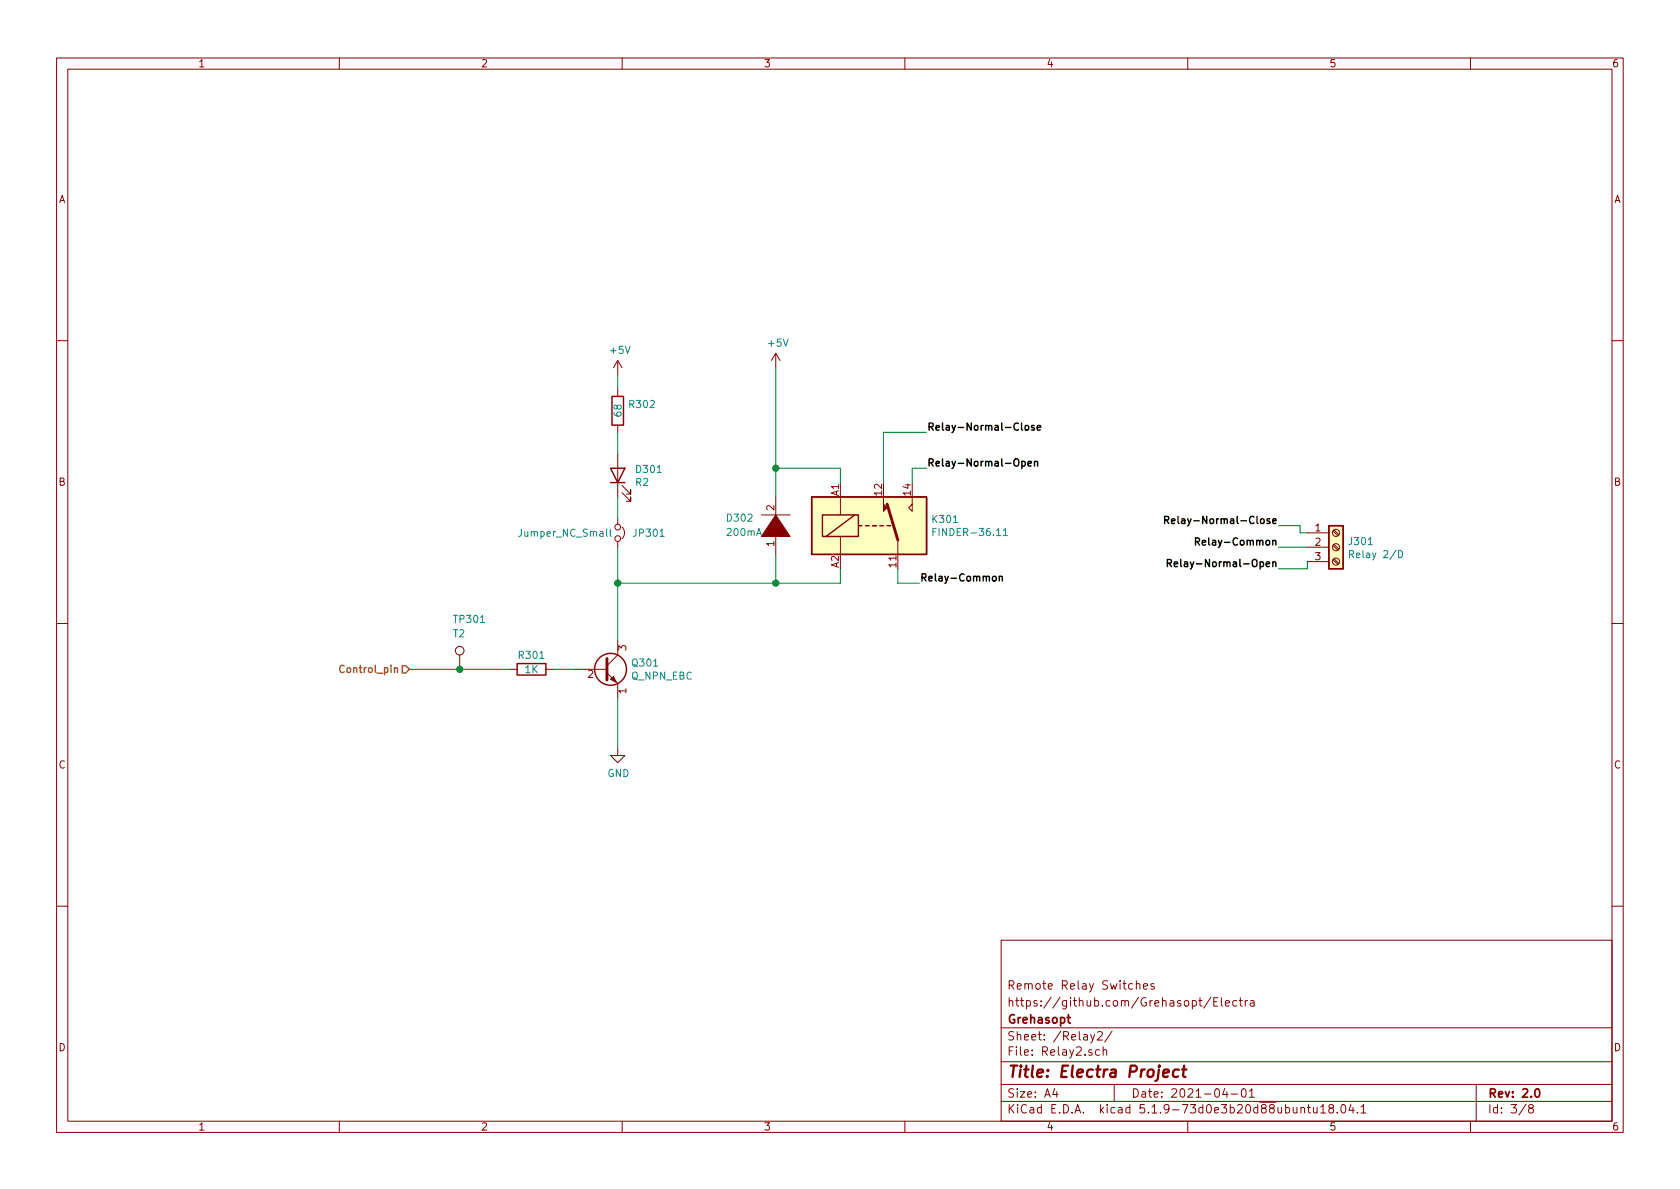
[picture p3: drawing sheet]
<svg xmlns="http://www.w3.org/2000/svg" width="297mm" height="210mm" viewBox="0 0 297 210" stroke-linecap="round" stroke-linejoin="round" font-family="sans-serif">
<g fill="none" stroke="#840000" stroke-width=".18">
<path d="M10 10.3h277v189.9h-277zM12 12.2h273v186.1h-273zM60 10.3v1.9M110 10.3v1.9M160 10.3v1.9M210 10.3v1.9M260 10.3v1.9M10 60.2h2M109.2 63.7v2.6M109.2 68.8v1.3M109.2 75.2v1.2M109.2 63.7l-.7 1.3"/>
<path d="M109.2 63.7l.8 1.3M137.2 62.5l-.8 1.2M137.2 62.5v2.5M137.2 62.5l.7 1.2M285 60.2h2M109.2 80.3v7.6M109.2 91.7v1M109.2 95.8v1M110 93.2a1.41 1.41 0 0 1 0 2M110 87.1l1.5 1.5v-.7v.7h-.8M110 85.8l1.5 1.6v-.8v.8h-.8M134.6 91.1h5.1"/>
<path d="M137.2 87.9v3.8M137.2 94.2v3.8M148.6 87.9v3.2M148.6 94.9v3.1M156.2 87.9v1.2M158.7 95.5v2.5M161.3 89.1v1.3l-.6-.6zM161.3 87.9v1.2M231.1 94.2h3.8M231.1 96.8h3.8M231.1 99.3h3.8M235.7 99l.9 .8"/>
<path d="M235.7 96.4l.9 .9M235.7 93.9l.9 .8M235.9 98.8l.8 .8M235.9 96.3l.8 .8M235.9 93.7l.8 .9M10 110.3h2M81.3 115.8v2.6M90.2 118.4h1.2M96.5 118.4h1.3M101.6 118.4h5.7M107.3 119l1.9 1.9v2.5M109.2 113.3v2.5l-1.9 1.9"/>
<path d="M285 110.3h2M109.2 132.3v1.3h1.3l-1.3 1.3-1.3-1.3h1.3M10 160.2h2M177 166.3h108v32h-108zM200.9 174.1l.1-.1a.37 .37 0 0 1 .5 .1v.8M200.9 173.4v1.5M202.2 174.4l.7-.1-.1-.3-.4-.1-.2 .2 .1 .7h.5M204 174l-.3-.1-.2 .2 .1 .3 .4 .1v.3h-.5M214.1 176.3l-1.3 2M214.6 177.1h.5M215.3 176.4h-.7v1.5h.7M216 176.4v1.3l.2 .2"/>
<path d="M216.7 177.4l.7-.1-.1-.3-.4-.1-.2 .2v.7h.6M218.7 177l-.5-.1-.2 .3v.6l.2 .1 .5-.1M219.1 176.9h.6M219.3 176.4v1.3l.4 .2M220.2 176.9v1M220.6 176.9l-.4 .3M221.1 177h.6v.9M221.7 177.3l-.5 .1a.29 .29 0 0 0-.2 .2 .29 .29 0 0 0 .2 .3l.5-.1M285 160.2h2M60 198.3v1.9M110 198.3v1.9M160 198.3v1.9"/>
<path d="M177 194.8h108M177 191.8h108M177 187.8h108M177 181.8h108M186.5 192.5l-.4 1h1M186.8 193v1M192.8 182.9l.4 1M193.5 182.9l-.4 1.4-.3 .1M194.1 182.6l.2-.2h.3l.2 .2 .1 .2-.9 1.1h.9M194.4 185.7l-.4-.1-.3 .3 .1 .6h.6M195 185.7l.3-.1 .3 .1 .1 .9M195 185.1v1.5"/>
<path d="M196.6 182.3l-1.3 2M197 191.8v3M210 198.3v1.9M216.6 192.5l-.4 1h.9M216.9 193v1M217.7 193.5h1.1M219.6 192.7l.4-.2a.94 .94 0 0 1 0 1.5 .82 .82 0 0 1-.4-1.3zM220.9 193l.4-.5v1.5M220.9 194h.9M230 196l.2-.2 .4 .1 .1 .9M230 195.8v1M231.2 195.8h.5"/>
<path d="M231.4 195.3v1.3l.3 .2M232.2 195.8l.1 .9 .4 .1 .2-.1M232.9 195.8v1M233.5 195.8l.4-.5v1.5M233.5 196.8h.9M235.2 196l-.3-.3 .2-.3a.48 .48 0 0 1 .6 .1v.4a.52 .52 0 0 0-.7 .2 .52 .52 0 0 0 .1 .6l.4 .1 .2-.1 .1-.4-.3-.3M236.4 196.7v.1M237.3 195.4l.1-.1a.8 .8 0 0 1 .6 .8 .8 .8 0 0 1-.6 .7 1 1 0 0 1-.1-1.4zM238.9 195.2l-.4 1.1h.9M239.2 195.8v1M240 196.7v.1M240.6 195.8l.5-.5v1.5"/>
<path d="M240.6 196.8h.9M260 198.3v1.9M261 191.8v6.5M269.8 195.2l-1.2 2M270.6 196l-.3-.2v-.2l.3-.3h.2l.3 .3-.1 .2-.6 .2a.48 .48 0 0 0-.1 .7l.3 .1 .4-.1a.48 .48 0 0 0-.2-.7"/>
<circle cx="109.2" cy="95.2" r=".51"/>
<circle cx="109.2" cy="93.2" r=".51"/>
<circle cx="236.2" cy="96.8" r=".63"/>
<circle cx="236.2" cy="99.3" r=".63"/>
<circle cx="236.2" cy="94.2" r=".63"/>
<circle cx="81.3" cy="115.1" r=".76"/>
</g>
<path d="M188.7 179.9h.6M188.9 179.4v1.3l.4 .2M271.5 192.7l.2-.2a.81 .81 0 0 1 .6 .6 .81 .81 0 0 1-.3 .8l-.1 .1a.79 .79 0 0 1-.4-1.3z" fill="none" stroke="#840000" stroke-width=".3"/>
<path d="M205.7 189.8l1-.2-.1-.4-.6-.1-.3 .3v.9l.2 .1 .6-.1M208.4 189.2a.68 .68 0 0 0-1 .3v.6l.1 .2 .2 .1 .6-.1M209 189.1h.8M209.4 188.4l-.2 1.8v.1l.4 .1" fill="none" stroke="#840000" stroke-width=".41"/>
<g fill="none" stroke="#840000" stroke-width=".25">
<path d="M108.2 70.1h2v5.1h-2zM107.9 82.8h2.6l-1.3 2.5zM107.9 85.3h2.6M143.5 87.9h20.3v10.1h-20.3zM145.4 91.1h6.4v3.8h-6.4zM151.1 91.1l-5.1 3.8M151.8 93h.6M153 93h.7M154.3 93h.6M155.6 93h.6M156.8 93h.7M234.9 93h2.6v7.6h-2.6z"/>
<path d="M91.4 117.3h5.1v2.1h-5.1z"/>
<circle cx="107.9" cy="118.4" r="2.82"/>
</g>
<path d="M107.9 93.6v1.1l.2 .1M164.9 94.1h.5M165.6 93.4h-.7v1.3M177.4 93.8l.4-.4v1.3M177.4 94.7h.7M238.6 98h.6l.1-.2v-.3l-.2-.1h-.5v1.2M247.3 97.4a.64 .64 0 0 1 .7 .6 .64 .64 0 0 1-.7 .6z" fill="none" stroke="#008484" stroke-width=".18"/>
<g fill="#ffffc2" stroke="#ffffc2" stroke-width=".18">
<path d="M143.5 87.9h20.3v10.1h-20.3z"/>
<path d="M234.9 93h2.6v7.6h-2.6z"/>
</g>
<path d="M156.8 89.1l1.9 6.4M107.3 116.5v3.8" fill="none" stroke="#840000" stroke-width=".51"/>
<g fill="#840000" stroke="#840000" stroke-width=".18">
<path d="M156.2 89.1l.6 .7-.6 .6z"/>
<path d="M137.2 91.1l2.5 3.8h-5.1z"/>
<path d="M107.9 120.1l.6-.5 .5 1z"/>
</g>
<g fill="none" stroke="#008400" stroke-width=".18">
<path d="M109.2 66.3v2.5M109.2 76.4v3.9M137.2 65v22.9M163.8 76.4h-7.6v8.9M109.2 87.9v3.8M109.2 96.8v16.5M137.2 82.8h11.4v2.5M137.2 98v5.1M163.8 82.8h-2.5v2.5M226.1 96.8h5M226.1 93h3.8v1.2h1.2M231.1 99.3v1.3h-5"/>
<path d="M72.4 118.4h17.8M97.8 118.4h3.8M148.6 100.6v2.5h-39.4M158.7 100.6v2.5h3.9M109.2 123.4v8.9"/>
</g>
<path d="M60.9 117.8a.51 .51 0 0 0-.7 0 .51 .51 0 0 0-.1 .6 .46 .46 0 0 0 .2 .5 .46 .46 0 0 0 .6-.1M71.1 117.7h.7l.6 .7-.6 .6h-.7z" fill="none" stroke="#848400" stroke-width=".25"/>
<g fill="none" stroke="#000" stroke-width=".25">
<path d="M181.3 75.3l.3-.1 .3 .3-.1 .5-.3 .1-.2-.2zM182.9 75.3l-.4-.1-.1 .2v.2l.5 .1v.3h-.5M183.4 75.6l.6-.1-.1-.2-.3-.1-.2 .2 .1 .6h.4M180.7 81.6h.3l.3 .2-.1 .6h-.5M181.8 82l.6-.1-.1-.3h-.4l-.1 .2v.6h.5M182.9 81.7l.2-.1h.3l.1 .8M182.9 81.6v.8M205.9 92l.6-.1 .2-.2-.1-.3-.2-.1h-.5v1.3M206.2 92l.5 .6M206.4 99.6l.7-.1v-.4l-.7-.2v1.3M206.7 99.6l.4 .6M207.1 92.1l.6-.1v-.2l-.4-.1-.2 .2 .1 .6h.5"/>
<path d="M207.6 99.8l.6-.1v-.3h-.4l-.2 .1 .1 .6h.5M208.3 91.3v1.1l.2 .2M208.8 98.9v1.1l.1 .2M211.4 95.8l.6-.1v-.5l-.1-.1h-.5v1.3M211.7 95.8l.4 .6M212.6 96l.6-.1-.1-.3-.3-.1-.2 .2v.6h.5M175.6 101.9h.3l.2 .2-.1 .6h-.3l-.2-.2zM176.7 102l.2-.1h.3v.8M176.7 101.9v.8"/>
</g>
<g fill="#008400" stroke="#008400" stroke-width=".25">
<circle cx="137.2" cy="103.1" r=".51"/>
<circle cx="109.2" cy="103.1" r=".51"/>
<circle cx="137.2" cy="82.8" r=".51"/>
<circle cx="81.3" cy="118.4" r=".51"/>
</g>
<text font-size="2.8" fill="#840000" x="178" y="190.5">Title: Electra Project</text>
<g font-size="2.1" fill="#840000">
<text x="178" y="178">https://github.com/Grehasopt/Electra</text>
<text x="178" y="175">Remote Relay Switches</text>
<text x="178" y="184">Sheet: /Relay2/</text>
<text x="178" y="181">Grehasopt</text>
<text x="178" y="186.7">File: Relay2.sch</text>
<text x="178" y="196.9">KiCad E.D.A. kicad 5.1.9-73d0e3b20d88ubuntu18.04.1</text>
<text x="178" y="194.1">Size: A4</text>
<text x="200" y="194.1">Date: 2021-04-01</text>
<text x="263" y="194.1">Rev: 2.0</text>
<text x="263" y="196.9">Id: 3/8</text>
</g>
<g font-size="1.8" fill="#840000">
<text x="35" y="11.9">1</text>
<text x="85" y="11.9">2</text>
<text x="135" y="11.9">3</text>
<text x="185" y="11.9">4</text>
<text x="235" y="11.9">5</text>
<text x="285" y="11.9">6</text>
<text x="10.4" y="35.9">A</text>
<text x="285.4" y="35.9">A</text>
<text x="10.4" y="85.9">B</text>
<text x="148.3" y="87.7" transform="rotate(-90 148.3 87.7)">A1</text>
<text x="156" y="87.6" transform="rotate(-90 156 87.6)">12</text>
<text x="161" y="87.6" transform="rotate(-90 161 87.6)">14</text>
<text x="285.4" y="85.9">B</text>
<text x="136.9" y="90.3" transform="rotate(-90 136.9 90.3)">2</text>
<text x="232.6" y="94">1</text>
<text x="136.9" y="96.6" transform="rotate(-90 136.9 96.6)">1</text>
<text x="148.3" y="100.4" transform="rotate(-90 148.3 100.4)">A2</text>
<text x="158.5" y="100.3" transform="rotate(-90 158.5 100.3)">11</text>
<text x="232.6" y="96.5">2</text>
<text x="232.6" y="99.1">3</text>
<text x="104" y="119.9">2</text>
<text x="110.7" y="115" transform="rotate(-90 110.7 115)">3</text>
<text x="110.7" y="122.7" transform="rotate(-90 110.7 122.7)">1</text>
<text x="10.4" y="135.9">C</text>
<text x="285.4" y="135.9">C</text>
<text x="10.4" y="185.9">D</text>
<text x="285.4" y="185.9">D</text>
<text x="35" y="199.9">1</text>
<text x="85" y="199.9">2</text>
<text x="135" y="199.9">3</text>
<text x="185" y="199.9">4</text>
<text x="235" y="199.9">5</text>
<text x="285" y="199.9">6</text>
</g>
<g font-size="1.8" fill="#008484">
<text x="108" y="62.6">+5V</text>
<text x="135.9" y="61.3">+5V</text>
<text x="109.9" y="73.6" transform="rotate(-90 109.9 73.6)">68</text>
<text x="111.4" y="72.2">R302</text>
<text x="112.6" y="83.6">D301</text>
<text x="112.4" y="85.9">R2</text>
<text x="92.1" y="94.9">Jumper_NC_Small</text>
<text x="112.2" y="94.9">JP301</text>
<text x="128.7" y="94.8">200mA</text>
<text x="128.7" y="92.2">D302</text>
<text x="165" y="92.5">K301</text>
<text x="165.7" y="94.8">FINDER-36.11</text>
<text x="238.7" y="96.4">J301</text>
<text x="239.3" y="98.7">Relay 2/D</text>
<text x="80.2" y="112.7">T2</text>
<text x="80.4" y="110.2">TP301</text>
<text x="91.9" y="116.5">R301</text>
<text x="92.9" y="119">1K</text>
<text x="111.9" y="117.9">Q301</text>
<text x="111.6" y="120.2">Q_NPN_EBC</text>
<text x="107.4" y="137.4">GND</text>
</g>
<g font-size="1.8">
<text x="163.8" y="76.1">Relay-Normal-Close</text>
<text x="163.8" y="82.5">Relay-Normal-Open</text>
<text x="209.2" y="92.7">Relay-Normal-Close</text>
<text x="209.5" y="100.3">Relay-Normal-Open</text>
<text x="213.1" y="96.5">Relay-Common</text>
<text x="162.6" y="102.8">Relay-Common</text>
</g>
<text font-size="1.8" fill="#848400" x="60.8" y="119">Control_pin</text>
</svg>
